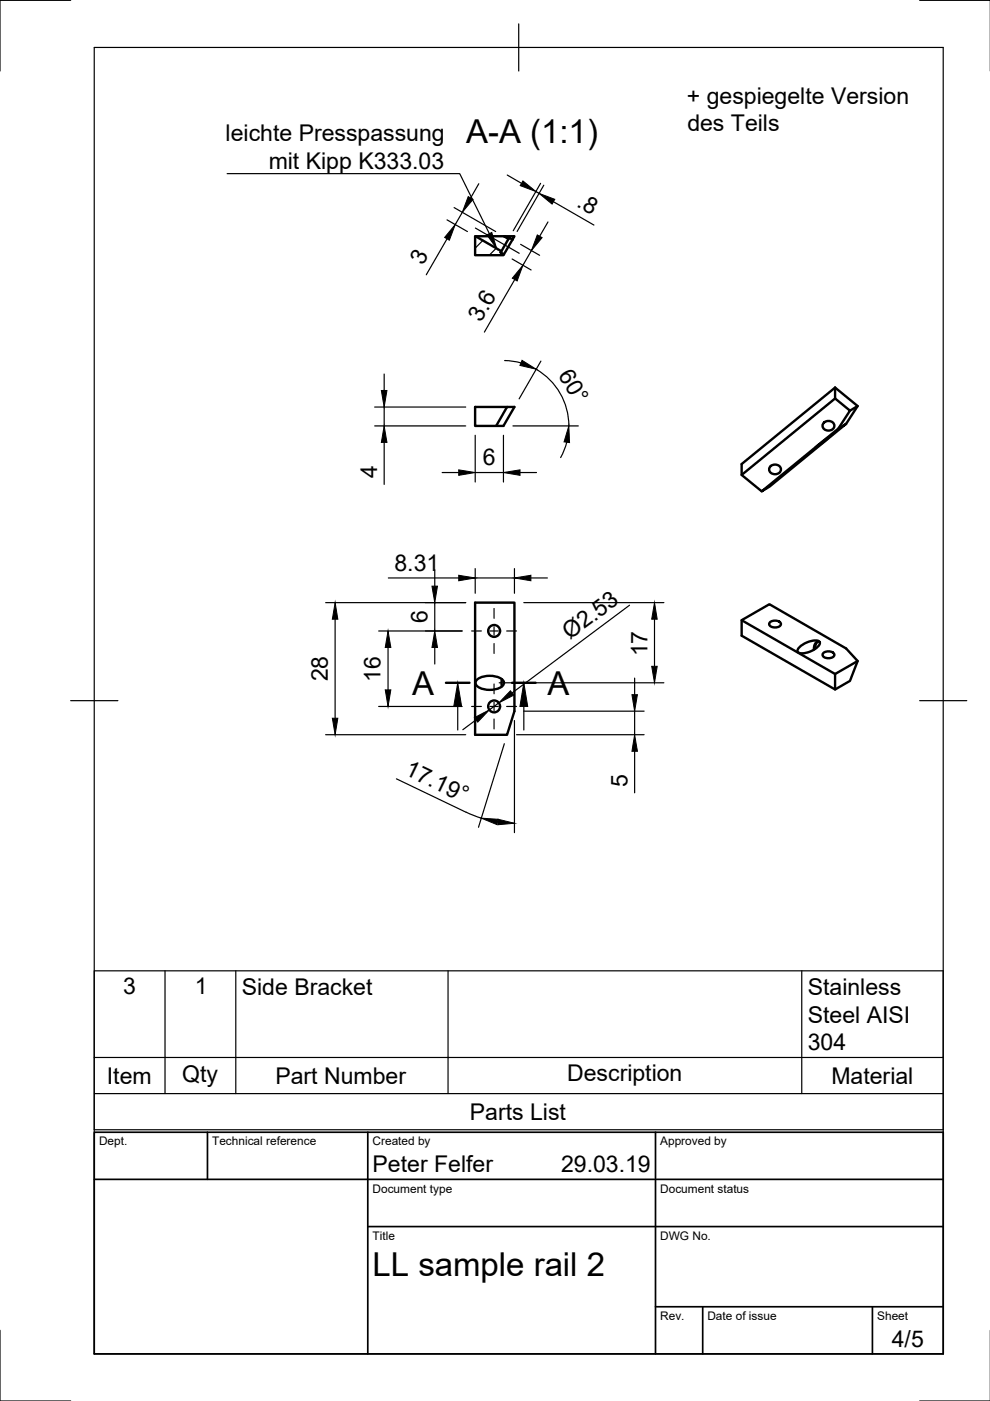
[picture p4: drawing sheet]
<svg xmlns="http://www.w3.org/2000/svg" width="210mm" height="297mm" viewBox="0 0 210 297" stroke-linecap="round" stroke-linejoin="round" font-family="sans-serif">
<!-- layer: Visible -->
<g fill="none" stroke="#000" stroke-width=".51">
<path d="M100.7 50.1l5.6 3.2-.1 .2 .6 .4-.1 .2h-6zM100.8 50.1h6M106.8 50.1h2.3l-.5 .7-.7-.4-.1 .3zM107.8 50.7l-1.5 2.6M108.6 50.8l-1.8 3.1M107.5 86.3h-6.8v4h6l2.4-4h-1.6l-2.3 4M163.4 98.8a1.21 1.21 0 0 1 1.5-.2 1.21 1.21 0 0 1 .6 1.4 1.3 1.3 0 0 1-1.5 .5 1.3 1.3 0 0 1-.9-1.1zM172.9 94.9l2.8-2.1-2.9 2.2zM174.8 89.5a1.21 1.21 0 0 1 1.4-.1 1.21 1.21 0 0 1 .6 1.3 1.3 1.3 0 0 1-1.4 .6 1.3 1.3 0 0 1-1-1.2zM177.1 82.2v2.3l-19.9 16.2M177.1 84.5l3.1 2.6-2.4 3.8M177.1 82.2l4.7 3.9-2.4 3.8"/>
<path d="M177.1 82.2l-19.9 16.2v2.3l4.3 3.5M181.8 86.1l-1.6 1M161.5 104.2l16.3-13.3 1.6-1-16.3 13.3zM100.7 127.8h8.4v23l-1.6 5h-6.8zM157.2 131.5l19.9 11.4M163.2 132a1.54 1.54 0 0 1 2.4 .3 1.45 1.45 0 0 1-2.5 0zM169.5 137.2a4.6 4.6 0 0 1 4.1-1.3l.2 .3a2.41 2.41 0 0 1-1.9 1.9l-.7 .2a2.06 2.06 0 0 1-2.1-.1v-.3zM173.5 135.9l-.5 .6-.2 1.1M173.5 135.9a1.6 1.6 0 0 0-.9 1.8M174.5 138.6a1.54 1.54 0 0 1 2.4 .2 1.45 1.45 0 0 1-2.5 0zM101.2 144a5 5 0 0 1 5.2 0 1 1 0 0 1 .4 1.1 1 1 0 0 1-.8 .7 4.6 4.6 0 0 1-5.1-.6l-.1-.4zM106.4 144v1.5"/>
<path d="M177.1 142.9v3.3M181.8 140.2l-1.6 4.2-3.1 1.8-19.9-11.4v-3.3l5.9-3.4 16.3 9.4 2.4 2.7-4.7 2.7"/>
<circle cx="104.8" cy="133.8" r="1.26"/>
<circle cx="104.8" cy="149.8" r="1.26"/>
</g>
<!-- layer: Border -->
<path d="M15 .1h-15v15M20 10.1h180v276.9h-180zM110 5.1v10M195 .1h15M15 148.6h10M195 148.6h10M0 282.1v14.9h15M195 297h15" fill="none" stroke="#000" stroke-width=".25"/>
<!-- layer: TitleBlock -->
<path d="M20 240.1h180v46.9h-180zM20 250h180M44 240.1v9.9M78 240.1v46.9M139 240.1v46.9M78 260.1h122M139 277.1h61M149 277.1v9.9M185 277.1v9.9" fill="none" stroke="#000" stroke-width=".36"/>
<!-- layer: Smart Centers -->
<g fill="none" stroke="#000" stroke-width=".25">
<path d="M100.8 48.4l9.3 5.3M100 133.8h2.1M103.9 133.8h1.7M104.8 129v2.1M104.8 132.9v1.8M104.8 136.4v2.1M107.4 133.8h2.1M100 149.8h2.1M103.9 149.8h1.7M104.8 145v2.1M104.8 148.9v1.8M104.8 152.4v2.1"/>
<path d="M107.4 149.8h2.1"/>
</g>
<!-- layer: FD_Dimensions -->
<g fill="none" stroke="#000" stroke-width=".25">
<path d="M101.5 39l-1.7 3M107.5 37.1l3.1 1.8M114.6 38.9l-5.8 10M115.3 39.3l-5.7 9.8M94.8 46.6l4.3 2.5M94.8 50.6l-4.4 7.7M96.3 44l8.8 5.1M98 45l-1.5 2.6M108.6 54.9l4 2.3M109.1 59.3l-6.4 11.1M110.4 51.8l4 2.3M112.7 53.1l-1.8 3.1"/>
<path d="M113.6 40.6l.7 .4M116.2 47.1l-1.8 3M117.3 42.8l8.6 4.9M81.4 79.3v3.5M107 76.4l1.7 .2 1.8 .3M113.7 78.3a13.9 13.9 0 0 1 6.9 12M114.7 76.6l-4.6 8M79.4 90.3h19.3M79.4 86.3h19.3M81.4 86.3v4M81.4 93.8v8.9M100.8 92.3v9.9"/>
<path d="M106.7 92.3v9.9M108.8 90.3h13.8M120.2 93.8l-.6 1.6-.7 1.6M93.7 100.2h3.6M100.8 100.2h5.9M110.3 100.2h3.4M69 127.8h29.7M71.1 131.3v21M80.3 133.8h17.7M82.3 137.3v9M82.3 122.5h15M92.2 120.8v3.5"/>
<path d="M92.2 127.8v6M92.2 137.3v3.5M100.8 120.6v5.2M100.8 122.5h8.3M109.1 120.6v5.2M111.1 127.8h29.7M112.6 122.5h3.5M133.5 128.3l-24.9 18.6M138.8 131.3v10M69 155.8h29.7M80.3 149.8h17.7M100.9 152.6l-2.8 2.1"/>
<path d="M105.8 149l-2.1 1.5M105.8 144.8h35M106.9 157.7l-5.4 17.7M109.1 152.8v23.7M109.5 155.8h27.1M111.1 150.8h25.5M134.6 143.8v3.5M134.6 150.8v5M134.6 159.3v8.8M84.1 165.1l14.7 7.1M98.8 172.2l3.3 1.3M105.5 174.3h.1"/>
</g>
<g fill="#000" stroke="#000" stroke-width=".21">
<path d="M110.9 38.4l2.7 2.2-3.3-1.2zM96.5 47.6l-1.2 3.3-1-.6zM99.3 41.7l1 .6-2.3 2.7zM110.9 56.2l-1.3 3.4-1-.6zM113.9 49.8l1 .6-2.2 2.7zM114.3 41l3.3 1.3-.5 1zM110.7 76.4l3 1.9-3.5-.8zM80.9 82.8h1.1l-.6 3.5zM81.4 90.3l.6 3.5h-1.1zM97.3 99.6l3.5 .6-3.5 .6zM106.7 100.2l3.6-.6v1.2zM120.6 90.3l.2 3.5-1.2-.1z"/>
<path d="M71.1 127.8l.5 3.5h-1.1zM82.3 133.8l.6 3.5h-1.2zM92.2 133.8l.6 3.5h-1.2zM91.6 124.3h1.2l-.6 3.5zM97.3 122l3.5 .5-3.5 .6zM109.1 122.5l3.5-.5v1.1zM138.8 127.8l.5 3.5h-1.1zM70.5 152.3h1.1l-.5 3.5zM81.7 146.3h1.2l-.6 3.5zM100.6 152.2l3.1-1.7-2.4 2.6zM108.2 146.5l.7 .9-3.1 1.6zM134 147.3h1.1l-.5 3.5z"/>
<path d="M134.6 155.8l.5 3.5h-1.1zM138.2 141.3h1.1l-.5 3.5zM102 173.5l3.6 .2-.3 1.1zM105.6 173.7l3.5 .8-3.6 .4z"/>
</g>
<!-- layer: Section Lines -->
<path d="M94.6 144.8h4.9M108.6 144.8h5" fill="none" stroke="#000" stroke-width=".51"/>
<path d="M97 149.8v5M111.1 149.8v5" fill="none" stroke="#000" stroke-width=".25"/>
<path d="M97 144.8l.9 5h-1.7zM111.1 144.8l.8 5h-1.7z" fill="#000" stroke="#000" stroke-width=".21"/>
<!-- layer: Hatching -->
<path d="M102.4 51l-1.6 1.6M105.2 52.6l-1.4 1.5M107.8 50.1l-.4 .3" fill="none" stroke="#000" stroke-width=".25"/>
<!-- layer: Parts Lists -->
<path d="M20 205.8h180v33.7h-180zM35 205.8v26.1M50 205.8v26.1M95 205.8v26.1M170 205.8v26.1M20 231.9h180M20 224.2h180" fill="none" stroke="#000" stroke-width=".25"/>
<!-- layer: Leaders -->
<path d="M103.2 49.8l1.1-.5 1 3.4z" fill="#000" stroke="#000" stroke-width=".21"/>
<path d="M48.2 36.8h49.3l6.3 12.7" fill="none" stroke="#000" stroke-width=".25"/>
<g font-size="7">
<text x="98.8" y="30.4">A-A (1:1)</text>
<text x="87.4" y="147.3">A</text>
<text x="116.1" y="147.3">A</text>
<text x="79" y="270.6">LL sample rail 2</text>
</g>
<g font-size="4.9">
<text x="145.6" y="22">+ gespiegelte Version</text>
<text x="145.7" y="27.8">des Teils</text>
<text x="47.8" y="30">leichte Presspassung</text>
<text x="57" y="35.8">mit Kipp K333.03</text>
<text x="122.1" y="43.7" transform="rotate(30 122.1 43.7)">.8</text>
<text x="89.7" y="56.4" transform="rotate(-60 89.7 56.4)">3</text>
<text x="102" y="68.5" transform="rotate(-60 102 68.5)">3.6</text>
<text x="118.3" y="79.4" transform="rotate(60 118.3 79.4)">60°</text>
<text x="79.9" y="101.3" transform="rotate(-90 79.9 101.3)">4</text>
<text x="102.4" y="98.6">6</text>
<text x="83.6" y="121">8.31</text>
<text x="90.6" y="132.1" transform="rotate(-90 90.6 132.1)">6</text>
<text x="120.8" y="135.7" transform="rotate(-37 120.8 135.7)">Ø2.53</text>
<text x="137.3" y="139.2" transform="rotate(-90 137.3 139.2)">17</text>
<text x="69.5" y="144.5" transform="rotate(-90 69.5 144.5)">28</text>
<text x="80.7" y="144.7" transform="rotate(-90 80.7 144.7)">16</text>
<text x="85.6" y="164.2" transform="rotate(26 85.6 164.2)">17.19°</text>
<text x="133" y="166.8" transform="rotate(-90 133 166.8)">5</text>
<text x="26.1" y="210.8">3</text>
<text x="41.3" y="210.8">1</text>
<text x="51.3" y="210.9">Side Bracket</text>
<text x="171.3" y="210.9">Stainless</text>
<text x="171.3" y="216.8">Steel AISI</text>
<text x="171.3" y="222.6">304</text>
<text x="22.7" y="229.8">Item</text>
<text x="38.6" y="229.3">Qty</text>
<text x="58.4" y="229.8">Part Number</text>
<text x="120.2" y="229.3">Description</text>
<text x="176.3" y="229.8">Material</text>
<text x="99.6" y="237.4">Parts List</text>
<text x="79" y="248.5">Peter Felfer</text>
<text x="119" y="248.5">29.03.19</text>
<text x="189.1" y="285.7">4/5</text>
</g>
<g font-size="2.5">
<text x="21" y="242.9">Dept.</text>
<text x="45" y="242.9">Technical reference</text>
<text x="79" y="242.9">Created by</text>
<text x="140" y="242.9">Approved by</text>
<text x="79" y="252.8">Document type</text>
<text x="140" y="252.8">Document status</text>
<text x="79" y="262.9">Title</text>
<text x="140" y="262.9">DWG No.</text>
<text x="140" y="279.9">Rev.</text>
<text x="150" y="279.9">Date of issue</text>
<text x="186" y="279.9">Sheet</text>
</g>
</svg>
